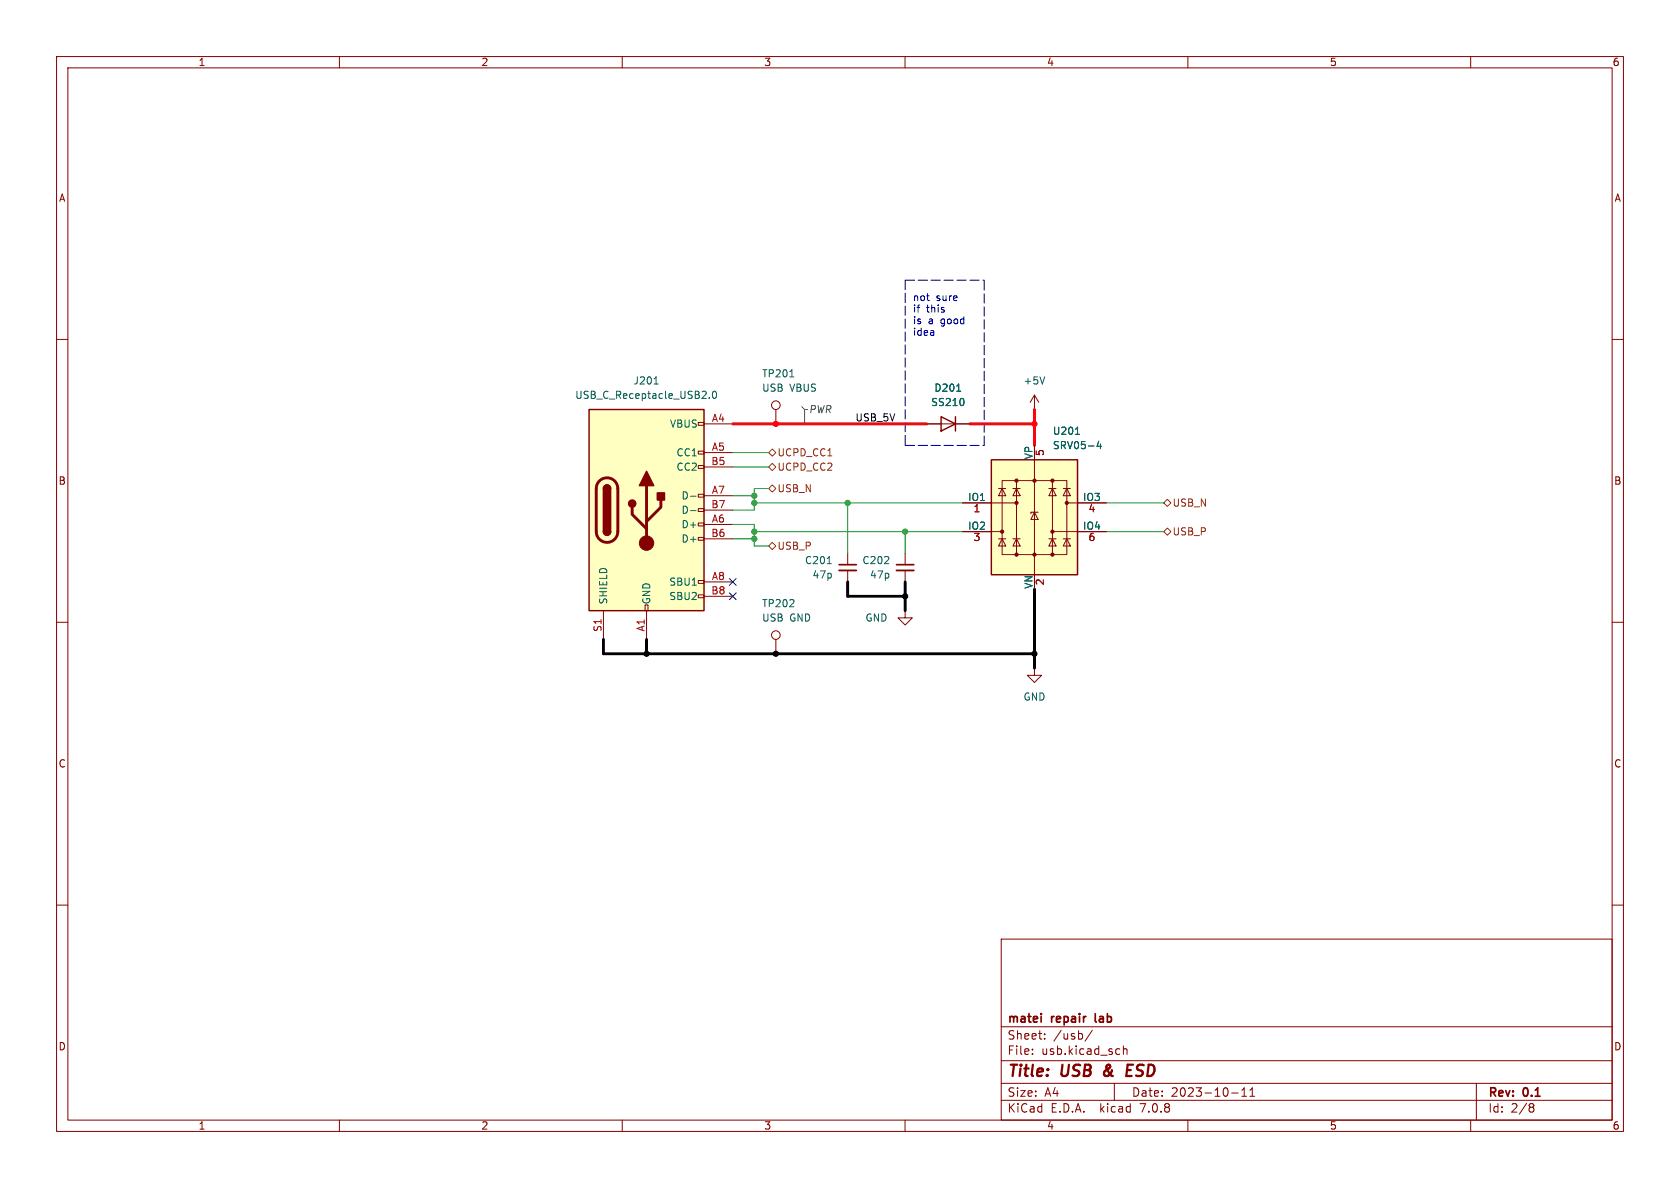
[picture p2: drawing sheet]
<svg xmlns="http://www.w3.org/2000/svg" width="297mm" height="210mm" viewBox="0 0 297 210" stroke-linecap="round" stroke-linejoin="round" font-family="sans-serif">
<g fill="none" stroke="#840000" stroke-width=".18">
<path d="M10 10h277v190h-277zM12 12h273v186h-273zM60 10v2M110 10v2M160 10v2M210 10v2M260 10v2M10 60h2M285 60h2M123.4 79.8h1.1v.5h-1.1zM123.4 74.7h1.1v.5h-1.1zM124.5 74.9h5"/>
<path d="M137.2 72.4v2.5M163.8 74.9h7.6M182.9 69.9l-.8 1.2M182.9 69.9v2.5M182.9 69.9l.7 1.2M123.4 95h1.1v.5h-1.1zM123.4 92.5h1.1v.5h-1.1zM123.4 89.9h1.1v.5h-1.1zM123.4 87.4h1.1v.5h-1.1zM123.4 82.3h1.1v.5h-1.1zM124.5 80h5M124.5 92.7h5"/>
<path d="M124.5 87.6h5M124.5 82.6h5M124.5 95.3h5M124.5 90.2h5M149.9 97.8v2M160 97.8v2M170.2 88.9h9.5M170.2 94h7M176.5 95.3h1.3M176.5 86.4h1.3M177.2 85h11.4v13h-11.4zM177.2 95.3l.6 1.2h-1.3z"/>
<path d="M177.2 86.4l.6 1.2h-1.3zM179.1 95.3h1.2M179.1 86.4h1.2M179.7 95.3l.6 1.2h-1.2zM179.7 86.4l.6 1.2h-1.2zM179.7 85v13M182.9 90.6l.6 1.2h-1.3zM182.9 81.3v20.3M183.5 90.6h-1.3v.2M185.4 95.3h1.3M185.4 86.4h1.3M186.1 95.3l.6 1.2h-1.3z"/>
<path d="M186.1 86.4l.6 1.2h-1.3zM186.1 85v13M186.1 94h9.5M188 95.3h1.2M188 86.4h1.2M188.6 95.3l.6 1.2h-1.2zM188.6 86.4l.6 1.2h-1.2zM188.6 88.9h7M10 110h2M106.7 108v5M114 106.9h.6v1.1h-.6zM114.3 108v5"/>
<path d="M123.4 105.2h1.1v.5h-1.1zM123.4 102.6h1.1v.5h-1.1zM124.5 102.9h5M124.5 105.4h5M137.2 113v2.6M149.9 100.8v2.1M160 108v1.2h-1.3l1.3 1.3 1.3-1.3h-1.3M160 100.8v2.1M182.9 118.1v1.3h1.2l-1.2 1.3-1.3-1.3h1.3M285 110h2M10 160h2M285 160h2"/>
<path d="M177 166h108v32h-108zM60 198v2M110 198v2M160 198v2M177 194.5h108M177 191.5h108M177 187.5h108M177 181.5h108M182.5 186.3v.1M182.5 185.5v.1M184.7 183.6v.1M184.7 182.8v.1"/>
<path d="M193.1 182.1l-1.3 2M197 191.5v3M197.8 185.4l.2 .1M198 186.3l-.2 .1M198.6 184.9v1.5M198.6 185.5l.2-.1 .4 .1v.9M210 198v2M217.7 193.2h1.2M219.5 193.8h.9M219.5 192.7l.5-.4v1.5M221 193.8h.8M221 192.7l.4-.4v1.5"/>
<path d="M260 198v2M261 191.5v6.5M270.6 195.1h.3l.3 .3-.3 .3M270.6 195.7h.3M270.9 195.7l.2 .2 .1 .4-.3 .3h-.3"/>
<circle cx="137.2" cy="71.6" r=".76"/>
<circle cx="137.2" cy="112.3" r=".76"/>
</g>
<path d="M195.3 189.4a.53 .53 0 0 0 0 .7M199.2 189.2h.7M200.3 188.2h-.9l-.3 2h1" fill="none" stroke="#840000" stroke-width=".4"/>
<path d="M148.3 99.8h3.1M158.5 99.8h3M184.1 179.2v.1M184.1 179.7v1M193.6 179.2l.1 1.4" fill="none" stroke="#840000" stroke-width=".3"/>
<g fill="#ffffc2" stroke="#ffffc2" stroke-width=".18">
<path d="M104.1 72.4h20.4v35.6h-20.4z"/>
<path d="M175.3 81.3h15.2v20.3h-15.2z"/>
</g>
<path d="M104.1 72.4h20.4v35.6h-20.4zM166.4 73.7l2.5 1.2-2.5 1.3zM168.9 73.7v2.5M106.7 94a.64 .64 0 0 0 .6 .6 .64 .64 0 0 0 .6-.6M106.7 86.4a.64 .64 0 0 1 .6-.7 .64 .64 0 0 1 .6 .7M175.3 81.3h15.2v20.3h-15.2z" fill="none" stroke="#840000" stroke-width=".25"/>
<path d="M106 85a1.9 1.9 0 0 1 2-.4 1.9 1.9 0 0 1 1.2 1.8v7.6a1.91 1.91 0 0 1-1.9 1.9 1.91 1.91 0 0 1-1.9-1.9v-7.8l.2-.6zM111.8 89.7v1.2l2.5 2.6M114.3 85.9v10.1M116.8 88.4v1.3l-2.5 2.5" fill="none" stroke="#840000" stroke-width=".51"/>
<g fill="#840000" stroke="#840000" stroke-width=".25">
<path d="M106.7 94h1.2a.64 .64 0 0 1-.6 .6 .64 .64 0 0 1-.6-.6z"/>
<path d="M106.7 86.4h1.2v7.6h-1.2z"/>
<path d="M106.9 85.9a.64 .64 0 0 1 .7-.1 .64 .64 0 0 1 .3 .6h-1.2z"/>
<path d="M114.3 83.3l1.3 2.6h-2.6z"/>
<path d="M116.2 87.1h1.3v1.3h-1.3z"/>
<circle cx="111.8" cy="89" r=".63"/>
</g>
<g fill="#840000" stroke="#840000" stroke-width=".18">
<circle cx="114.3" cy="96" r="1.27"/>
<circle cx="177.2" cy="94" r=".28"/>
<circle cx="179.7" cy="98" r=".28"/>
<circle cx="179.7" cy="88.9" r=".28"/>
<circle cx="179.7" cy="85" r=".28"/>
<circle cx="182.9" cy="98" r=".28"/>
<circle cx="182.9" cy="85" r=".28"/>
<circle cx="186.1" cy="98" r=".28"/>
<circle cx="186.1" cy="94" r=".28"/>
<circle cx="186.1" cy="85" r=".28"/>
<circle cx="188.6" cy="88.9" r=".28"/>
</g>
<g fill="none" stroke="#006464" stroke-width=".18">
<path d="M115.6 67.9h.8M125.4 70.3v.1M126.1 69.3l.1-.1a.68 .68 0 0 1 .5 .6 .68 .68 0 0 1-.5 .6l-.1-.1-.2-.4zM139.6 66.6h.8M169.1 69.2h.7M170.4 70.7v.8M184.7 66.6l-.4 1.3M190.1 76.8h.8M194.2 78l-.3 .9h.8M194.5 78.5v.8M122.1 87.7h.9M122.1 90.3h.9"/>
<path d="M146.2 99.6h.8"/>
</g>
<path d="M148.3 100.8h3.1M158.5 100.8h3" fill="none" stroke="#840000" stroke-width=".33"/>
<path d="M141.7 71.9l.5 .5h.5h-.5v2.5" fill="none" stroke="#484848" stroke-width=".18"/>
<path d="M135.9 86.4l.6-.7 .7 .7-.7 .6zM135.9 96.5l.6-.6 .7 .6-.7 .7zM135.9 80l.6-.6 .7 .6-.7 .6zM135.9 82.6l.6-.7 .7 .7-.7 .6zM205.7 94l.7-.7 .6 .7-.6 .6zM205.7 88.9l.7-.6 .6 .6-.6 .6z" fill="none" stroke="#725600" stroke-width=".18"/>
<path d="M160 49.5h14M160 49.5v29.2M160 78.7h14M174 78.7v-29.2" fill="none" stroke="#0000c2" stroke-width=".18" stroke-dasharray="1.7 .6"/>
<path d="M129.5 74.9h34.3M171.4 74.9h11.5M182.9 72.4v6.3" fill="none" stroke="#ff000b" stroke-width=".51"/>
<path d="M129.5 82.6h6.4M129.5 92.7h3.8v3.8h2.6M129.5 80h6.4M129.5 95.3h3.8M129.5 87.6h3.8M133.3 94h36.9M133.3 88.9h36.9M135.9 86.4h-2.6v3.8h-3.8M149.9 88.9v8.9M160 94v3.8M195.6 94h10.1M195.6 88.9h10.1" fill="none" stroke="#009600" stroke-width=".18"/>
<path d="M106.7 113v2.6h76.2M114.3 113v2.6M149.9 102.9v2.5h10.1M160 102.9v5.1M182.9 104.1v14" fill="none" stroke="#000" stroke-width=".51"/>
<path d="M128.9 104.8l1.2 1.2M128.9 102.3l1.2 1.2M130.1 104.8l-1.2 1.2M130.1 102.3l-1.2 1.2" fill="none" stroke="#000084" stroke-width=".18"/>
<g fill="#000" stroke="#000" stroke-width=".18">
<circle cx="114.3" cy="115.6" r=".46"/>
<circle cx="137.2" cy="115.6" r=".46"/>
<circle cx="160" cy="105.4" r=".46"/>
<circle cx="182.9" cy="115.6" r=".46"/>
</g>
<g fill="#009600" stroke="#009600" stroke-width=".18">
<circle cx="133.3" cy="94" r=".46"/>
<circle cx="160" cy="94" r=".46"/>
<circle cx="149.9" cy="88.9" r=".46"/>
<circle cx="133.3" cy="95.3" r=".46"/>
<circle cx="133.3" cy="88.9" r=".46"/>
<circle cx="133.3" cy="87.6" r=".46"/>
</g>
<g fill="#ff000b" stroke="#ff000b" stroke-width=".18">
<circle cx="137.2" cy="74.9" r=".46"/>
<circle cx="182.9" cy="74.9" r=".46"/>
</g>
<g font-size="2.8" fill="#840000">
<text x="178" y="190.9">Title:</text>
<text x="187.7" y="190.9">USB</text>
<text x="196" y="190.9">&amp;</text>
<text x="200.8" y="190.9">ESD</text>
</g>
<g font-size="2.1" fill="#840000">
<text x="178" y="184">Sheet:</text>
<text x="178" y="181.2">matei</text>
<text x="186" y="181.2">repair</text>
<text x="186.2" y="184">/usb/</text>
<text x="194.3" y="181.2">lab</text>
<text x="178" y="186.7">File:</text>
<text x="184.1" y="186.7">usb.kicad_sch</text>
<text x="178" y="196.9">KiCad</text>
<text x="178" y="194.1">Size:</text>
<text x="184.7" y="194.1">A4</text>
<text x="185.7" y="196.9">E.D.A.</text>
<text x="194.6" y="196.9">kicad</text>
<text x="200" y="194.1">Date:</text>
<text x="201.8" y="196.9">7.0.8</text>
<text x="207" y="194.1">2023-10-11</text>
<text x="263" y="194.3">Rev:</text>
<text x="263" y="196.9">Id:</text>
<text x="267.1" y="196.9">2/8</text>
<text x="269.4" y="194.3">0.1</text>
</g>
<g font-size="1.8" fill="#840000">
<text x="35" y="11.9">1</text>
<text x="85" y="11.9">2</text>
<text x="135" y="11.9">3</text>
<text x="185" y="11.9">4</text>
<text x="235" y="11.9">5</text>
<text x="285" y="11.9">6</text>
<text x="10.3" y="35.9">A</text>
<text x="285.3" y="35.9">A</text>
<text x="10.3" y="85.9">B</text>
<text x="285.3" y="85.9">B</text>
<text x="10.3" y="135.9">C</text>
<text x="285.3" y="135.9">C</text>
<text x="10.3" y="185.9">D</text>
<text x="285.3" y="185.9">D</text>
<text x="35" y="199.9">1</text>
<text x="85" y="199.9">2</text>
<text x="135" y="199.9">3</text>
<text x="185" y="199.9">4</text>
<text x="235" y="199.9">5</text>
<text x="285" y="199.9">6</text>
</g>
<g font-size="1.8" fill="#0000c2">
<text x="161.3" y="53.3">not</text>
<text x="165.5" y="53.3">sure</text>
<text x="161.3" y="55.4">if</text>
<text x="161.3" y="57.4">is</text>
<text x="161.3" y="59.4">idea</text>
<text x="163.8" y="55.4">this</text>
<text x="164.1" y="57.4">a</text>
<text x="166.4" y="57.4">good</text>
</g>
<g font-size="1.8" fill="#006464">
<text x="101.6" y="70.7">USB_C_Receptacle_USB2.0</text>
<text x="111.9" y="68.2">J201</text>
<text x="134.6" y="66.9">TP201</text>
<text x="134.6" y="69.4">USB</text>
<text x="139.6" y="69.4">VBUS</text>
<text x="164.5" y="72">SS210</text>
<text x="165.1" y="69.4">D201</text>
<text x="180.8" y="68.2">+5V</text>
<text x="118.3" y="75.8">VBUS</text>
<text x="186" y="77.1">U201</text>
<text x="119.5" y="80.9">CC1</text>
<text x="119.5" y="83.4">CC2</text>
<text x="182.6" y="81.3" transform="rotate(-90 182.6 81.3)">VP</text>
<text x="186" y="79.6">SRV05-4</text>
<text x="120.4" y="88.5">D-</text>
<text x="171" y="88.6">IO1</text>
<text x="191.4" y="88.6">IO3</text>
<text x="120.4" y="93.6">D+</text>
<text x="120.4" y="91">D-</text>
<text x="171" y="93.7">IO2</text>
<text x="191.4" y="93.7">IO4</text>
<text x="120.4" y="96.1">D+</text>
<text x="142.2" y="99.9">C201</text>
<text x="152.4" y="99.9">C202</text>
<text x="107.5" y="106.9" transform="rotate(-90 107.5 106.9)">SHIELD</text>
<text x="115.2" y="106.9" transform="rotate(-90 115.2 106.9)">GND</text>
<text x="118.2" y="103.7">SBU1</text>
<text x="118.2" y="106.3">SBU2</text>
<text x="134.6" y="107.5">TP202</text>
<text x="143.5" y="102.5">47p</text>
<text x="153.7" y="102.5">47p</text>
<text x="182.6" y="104.2" transform="rotate(-90 182.6 104.2)">VN</text>
<text x="134.6" y="110.1">USB</text>
<text x="139.6" y="110.1">GND</text>
<text x="152.9" y="110.1">GND</text>
<text x="180.8" y="124.1">GND</text>
</g>
<g font-size="1.8" fill="#a90000">
<text x="125.7" y="74.7">A4</text>
<text x="125.7" y="82.3">B5</text>
<text x="125.7" y="79.8">A5</text>
<text x="184.9" y="80.7" transform="rotate(-90 184.9 80.7)">5</text>
<text x="125.7" y="89.9">B7</text>
<text x="125.7" y="87.4">A7</text>
<text x="125.7" y="95">B6</text>
<text x="125.7" y="92.5">A6</text>
<text x="172" y="90.9">1</text>
<text x="172" y="96">3</text>
<text x="192.3" y="90.9">4</text>
<text x="192.3" y="96">6</text>
<text x="125.7" y="105.2">B8</text>
<text x="125.7" y="102.6">A8</text>
<text x="184.9" y="103.6" transform="rotate(-90 184.9 103.6)">2</text>
<text x="106.4" y="111.8" transform="rotate(-90 106.4 111.8)">S1</text>
<text x="114" y="111.7" transform="rotate(-90 114 111.7)">A1</text>
</g>
<text font-size="1.8" fill="#484848" x="142.9" y="73.3">PWR</text>
<text font-size="1.8" fill="#0f0f0f" x="151.1" y="74.6">USB_5V</text>
<g font-size="1.8" fill="#725600">
<text x="137.4" y="80.9">UCPD_CC1</text>
<text x="137.4" y="83.4">UCPD_CC2</text>
<text x="137.4" y="87.2">USB_N</text>
<text x="207.2" y="89.8">USB_N</text>
<text x="207.2" y="94.8">USB_P</text>
<text x="137.4" y="97.4">USB_P</text>
</g>
</svg>
